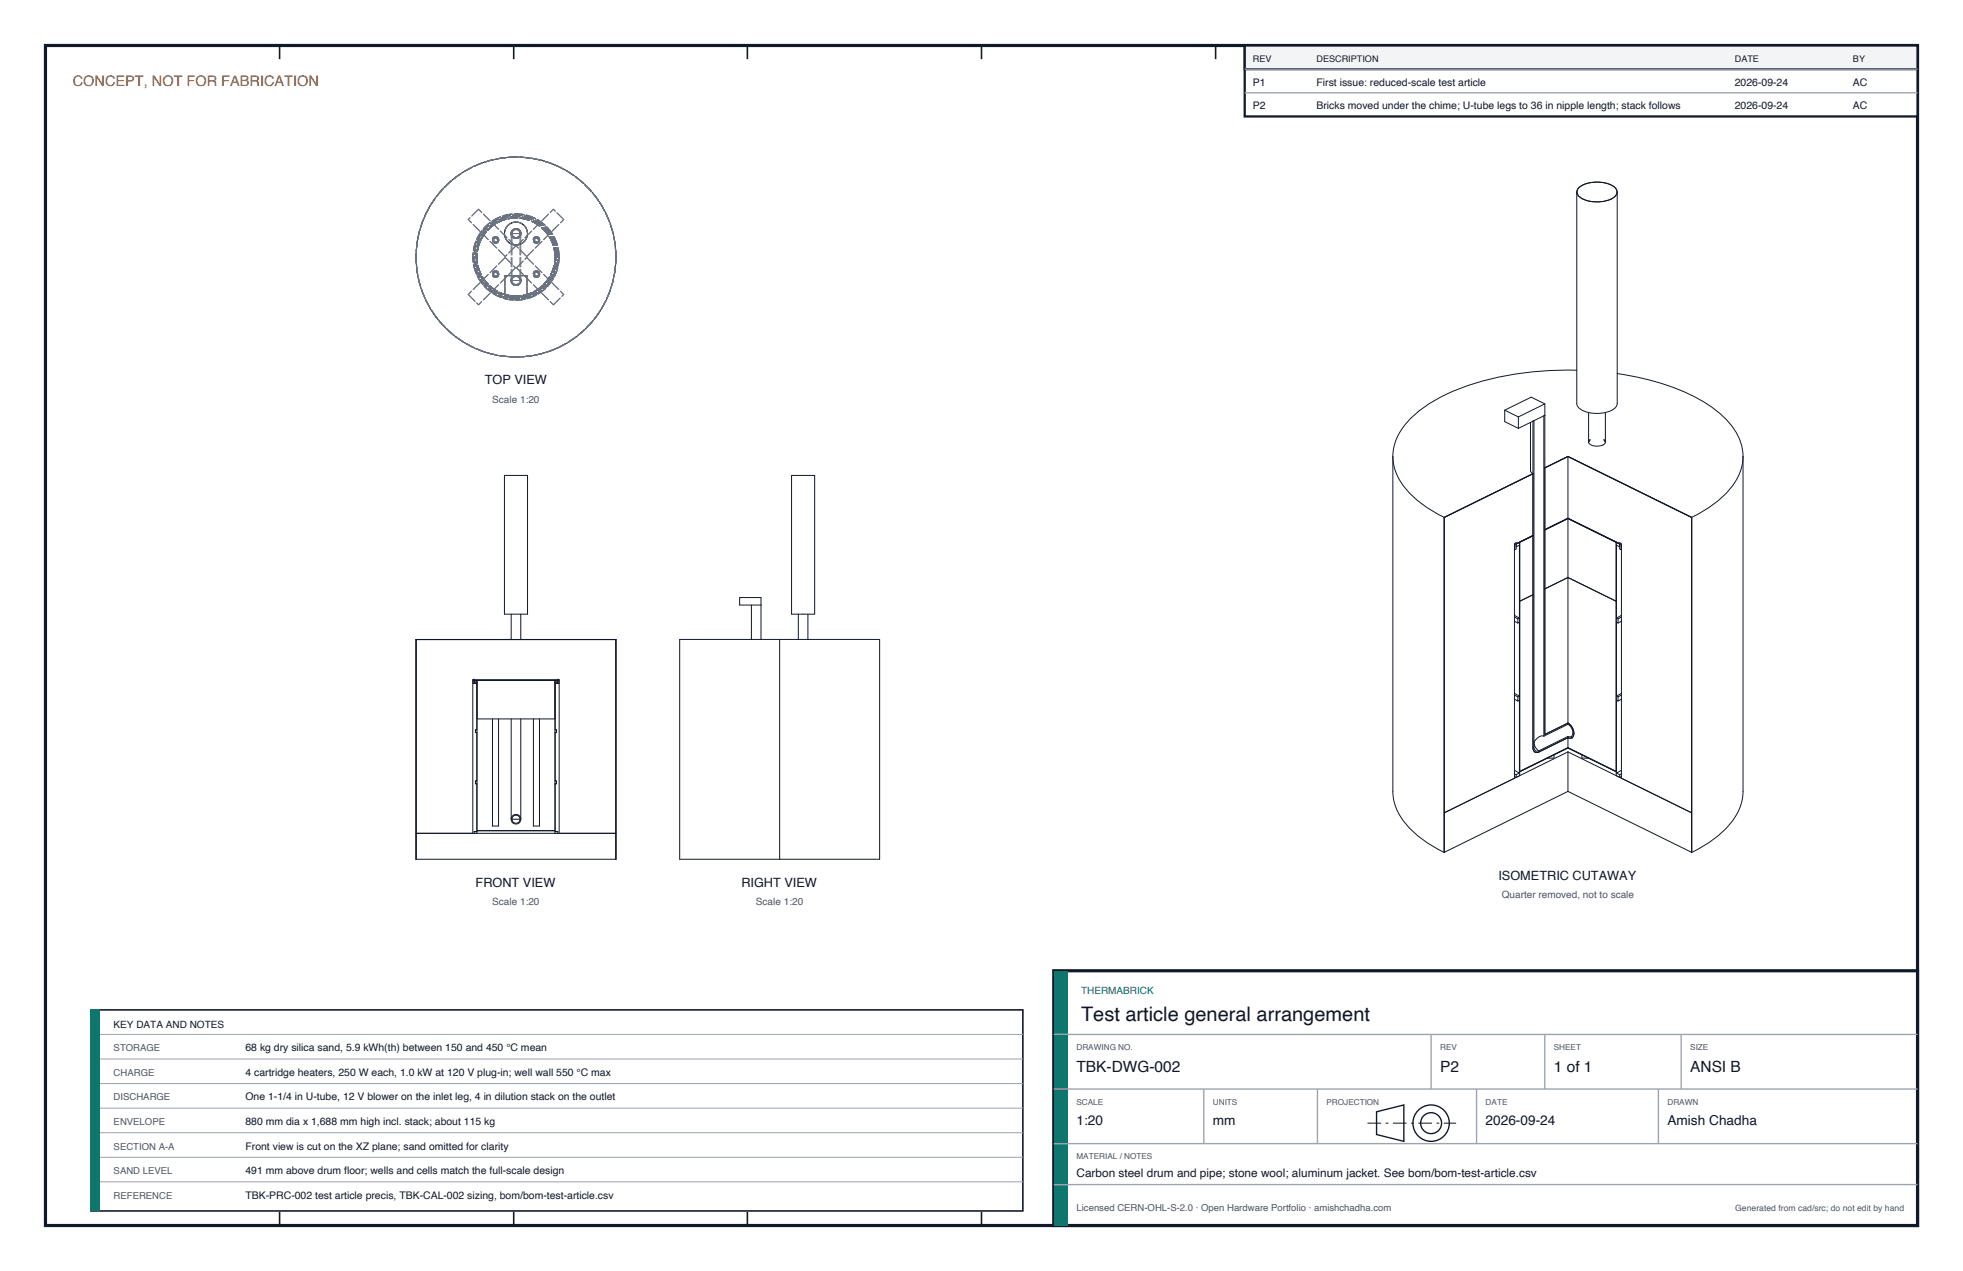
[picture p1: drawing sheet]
<svg xmlns="http://www.w3.org/2000/svg" width="432mm" height="279mm" viewBox="0 0 432 279" stroke-linecap="round" stroke-linejoin="round" font-family="sans-serif">
<path d="M10 10h411.8v259.4h-411.8z" fill="none" stroke="#111827" stroke-width=".7" stroke-linecap="butt"/>
<g fill="none" stroke="#111827" stroke-width=".35">
<path d="M61.5 10v3M113 10v3M164.4 10v3M215.9 10v3M267.4 10v3M318.9 10v3M370.3 10v3M61.5 266.4v3M113 266.4v3M164.4 266.4v3M215.9 266.4v3M267.4 266.4v3"/>
<path d="M318.9 266.4v3M370.3 266.4v3"/>
</g>
<g fill="none" stroke="#111727" stroke-width=".22">
<path d="M112.6 51.3h1.8M346.8 42.2a2.88 2.88 0 0 0 2.8 2 6.4 6.4 0 0 0 5.9-1.3l.2-.7M346.8 42.2a2.87 2.87 0 0 1 2.8-2 6.7 6.7 0 0 1 5.8 1.2l.3 .8M346.8 42.2v46.5a2.88 2.88 0 0 0 2.8 2 6.4 6.4 0 0 0 5.9-1.3l.2-.7v-46.5M347.2 41.4a6.9 6.9 0 0 1 8.1 0 1.48 1.48 0 0 1-.9 2.3 7.6 7.6 0 0 1-6.8-.3 1.33 1.33 0 0 1-.4-2zM111.1 60.6h4.8v4.7h-4.8zM331 90.2v2.5l3 1.5M331 90.2l3 1.5M334 94.2l5.8-2.9-.2 .1v70.4M334 91.7v2.5M336.7 92.9v10.6l.5 .6-19.5 9.6M337.2 92.6v72.1a.82 .82 0 0 0 1.3 .6l6.4-3.1h.8"/>
<path d="M337.4 92.5v71.7l.1 .6 .3 .3 .7-.1M339.8 88.8v72.7l5.1-2.5a2.39 2.39 0 0 1 1 3.1l-.2 .1M339.8 88.8l-3-1.5-5.8 2.9M339.8 88.8l-5.8 2.9M346.8 81.4a63.8 63.8 0 0 0-30 6 21 21 0 0 0-9.4 8.5 10 10 0 0 0-1 4.4M349.4 97.2a1.96 1.96 0 0 0 2.5 .8h.3a1.04 1.04 0 0 0 .9-.8M349.4 90.7v6.5M349.8 96.7l-.4 .5M352.8 96.7l.3 .5M353.1 90.7v6.5M355.7 82.1a48.7 48.7 0 0 1 21.2 7.7 14.3 14.3 0 0 1 6.5 9.5v1M111 104.5h5v30.5h-5z"/>
<path d="M174.1 104.5h5.1v30.5h-5.1zM306.4 100.3a13.2 13.2 0 0 0 5.9 10.1l2.5 1.7 2.9 1.6M306.4 100.3v73.7a13.2 13.2 0 0 0 5.9 10l2.5 1.8 2.9 1.6M317.7 113.7v73.7M333.5 119.5v-.2l-.3 .2v1.3M334.3 119.2v50.4l10.6-5.2 10.6 5.2v-50.4l.8 .4M337.1 117.8l-3.6 1.8v1.1l-.3 .1M337.2 117.7l-4.1 2v51.4M337.2 104.1l-19.5 9.7M339.8 116.5l5.1-2.5 11.4 5.6M339.9 116.4l5-2.5 11.8 5.8v51.4M344.9 100.3l-5.1 2.6 5.1-2.5 27.2 13.4v73.6"/>
<path d="M344.9 100.3v58.9M344.9 100.3l27.2 13.4M356.3 119.5v-.2l.3 .2v1.3M356.3 119.6v1.1l.3 .1M372.1 113.7v73.7M383.4 100.3a13.2 13.2 0 0 1-5.9 10.1l-2.5 1.7-2.9 1.6M383.4 100.3v73.7a13.2 13.2 0 0 1-5.9 10l-2.5 1.8-2.9 1.6M112.4 135v5.6M114.6 135v5.6M165.3 133v7.6M167.4 133h-4.7v-1.6h4.7v9.2M175.6 135v5.6"/>
<path d="M177.7 135v5.6M333.1 136.6l.8 .3M333.1 135.6l.8 .4M333.1 135.3l1.1 .6M333.1 120.8h.1M333.5 120.2l.7-.3v16M333.9 136.9l.3-.1v16.2M333.9 136v.9M334.2 135.9l-.3 .1M337.2 130.7l-2.9 1.5M339.8 129.5l5.1-2.6 10.6 5.3M355.6 135.9l.3 .1"/>
<path d="M355.9 136.9l-.3-.1v16.2M355.9 136v.9M356.3 120.2l-.7-.3v16M356.7 136.6l-.8 .3M356.7 135.6l-.8 .4M356.7 135.3l-1.1 .6M356.7 120.8h-.1M91.5 140.6h44v48.3h-44zM91.5 140.6h44v48.3M104.3 149.9h.6v10.5h-.3v.6h.3v10.7h-.3v.6h.3v10.5h-.6v.4M104.3 149.5h18.4M104.3 150.2v-.9h-.2v.9h.8"/>
<path d="M104.9 149.5v33.7M104.9 158h17.2M108.3 158v23.6h1.4v-23.6M112.4 158v22.1M114.6 158v22.1M117.3 158v23.6h1.4v-23.6M122.1 149.5v33.7M122.1 150.2h.9v-.9h-.3v.9M122.7 149.9h-.6v10.5h.3v.6h-.3v10.7h.3v.6h-.3v10.5h.6v.4M149.5 140.6h44v48.3h-44zM171.5 140.6v48.3M333.1 153.7l.8 .4"/>
<path d="M333.1 152.8l.8 .4M333.1 152.4l1.1 .6M333.9 154.1l.3-.2v16M333.9 153.2v.9M334.2 153l-.3 .2M344.9 159.2a1.8 1.8 0 0 1 .7 2.7h-.7M344.9 159.2l-5.3 2.6M355.6 153l.3 .2M355.9 154.1l-.3-.2v16M355.9 153.2v.9M356.7 153.7l-.8 .4M356.7 152.8l-.8 .4"/>
<path d="M356.7 152.4l-1.1 .6M333.1 169.3l1.1 .6M333.1 170.1l.4 .2M333.5 170.3v.6l-.4-.2M334.2 169.9l-.7 .4M339.6 161.8h-.6l-.6 .3a1.62 1.62 0 0 0-.9 1.5 1.62 1.62 0 0 0 1 1.4M341.8 165.9v.8h-1.4M344.9 165.3l27.2 13.4M344.9 165.3l-27.2 13.4M344.9 161.9v2.5M344.9 165.3v8.7M344.9 174l-27.2 13.4"/>
<path d="M344.9 174l27.2 13.4M344.9 164.4l10.6 5.3v.8l.8 .4M344.9 164.4l-10.6 5.3v.8M344.9 161.9l-6.4 3.1M345.7 162.2h.1M348 165.9v.8h1.4M355.6 169.9l.7 .4M356.3 170.3v.6M356.7 169.3l-1.1 .6M356.7 170.1l-.4 .2M356.7 170.7l-.4 .2M91.5 183.2h44"/>
<path d="M104 183.2v-33.7h19v33.7M104.9 182.6h17.2M112.6 180.1h1.8M317.7 187.4h.1M372.1 187.4h.1"/>
<circle cx="113.5" cy="51.3" r="1.06"/>
<circle cx="113.5" cy="51.3" r=".88"/>
<circle cx="113.5" cy="56.5" r="22"/>
<circle cx="113.5" cy="51.3" r="2.51"/>
<circle cx="113.5" cy="51.3" r="2.54"/>
<circle cx="113.5" cy="180.1" r="1.06"/>
<circle cx="113.5" cy="180.1" r=".88"/>
</g>
<g fill="none" stroke="#6a7180" stroke-width=".22" stroke-dasharray="2.1 .5">
<path d="M105.3 46l-2.3 2.3M111.1 56.4l-8.1-8.1M111.1 56.6l2.3 2.3M111.1 56.6l-8.1 8.1M112.4 51.3h1.1M112.4 51.3l.4 .8 .7 .3M112.4 51.3v10.4M112.6 51.3l.3 .7 .6 .2M112.6 51.3v10.4M113.4 54.1l-2.3 2.3M113.4 54.1l-8.1-8.1M113.4 58.9l-8.1 8.1"/>
<path d="M113.5 51.3h1.1M113.5 52.4l.7-.3 .4-.8M113.5 52.2l.6-.2 .3-.7M113.6 54.1l8.1-8.1M113.6 58.9l2.3-2.3M113.6 58.9l8.1 8.1M114.4 51.3v10.4M114.4 51.3a.88 .88 0 0 0-.9-.8 .88 .88 0 0 0-.9 .8M114.6 51.3v10.4M114.6 51.3a1.05 1.05 0 0 0-1.1-1 1.05 1.05 0 0 0-1.1 1M115.9 56.4l-2.3-2.3M115.9 56.4l8.1-8.1"/>
<path d="M115.9 56.6l8.1 8.1M124 48.3l-2.3-2.3M103 64.7l2.3 2.3M111.1 65.3v-4.7M111.1 65.3h4.8M111.1 60.6h4.8M112.4 61.7a1.05 1.05 0 0 0 1.1 1 1.05 1.05 0 0 0 1.1-1M112.4 61.7h1.1M112.6 61.7a.88 .88 0 0 0 .9 .8 .88 .88 0 0 0 .9-.8M112.6 61.7h.9M113.5 60.6l-.7 .3-.4 .8M113.5 61.7h1.1"/>
<path d="M113.5 60.8l-.6 .2-.3 .7M113.5 61.7h.9M114.4 61.7l-.3-.7-.6-.2M114.6 61.7l-.4-.8-.7-.3M115.9 65.3v-4.7M121.7 67l2.3-2.3"/>
<circle cx="109" cy="52.8" r=".72"/>
<circle cx="109" cy="52.8" r=".67"/>
<circle cx="109" cy="52.8" r=".53"/>
<circle cx="109" cy="52.8" r=".4"/>
<circle cx="113.5" cy="51.3" r="1.06"/>
<circle cx="113.5" cy="51.3" r="1.11"/>
<circle cx="113.5" cy="56.5" r="22"/>
<circle cx="113.5" cy="56.5" r="8.6"/>
<circle cx="113.5" cy="56.5" r="9.5"/>
<circle cx="113.5" cy="56.5" r="9.2"/>
<circle cx="113.5" cy="56.5" r="8.9"/>
<circle cx="113.5" cy="51.3" r="2.51"/>
<circle cx="113.5" cy="51.3" r="2.54"/>
<circle cx="118" cy="52.8" r=".72"/>
<circle cx="118" cy="52.8" r=".67"/>
<circle cx="118" cy="52.8" r=".53"/>
<circle cx="118" cy="52.8" r=".4"/>
<circle cx="109" cy="60.3" r=".72"/>
<circle cx="109" cy="60.3" r=".67"/>
<circle cx="109" cy="60.3" r=".53"/>
<circle cx="109" cy="60.3" r=".4"/>
<circle cx="113.5" cy="61.7" r="1.06"/>
<circle cx="113.5" cy="61.7" r="1.11"/>
<circle cx="113.5" cy="61.7" r=".88"/>
<circle cx="118" cy="60.3" r=".67"/>
<circle cx="118" cy="60.3" r=".72"/>
<circle cx="118" cy="60.3" r=".53"/>
<circle cx="118" cy="60.3" r=".4"/>
</g>
<path d="M20 222h205v44.2h-205z" fill="#fff" stroke="#111827" stroke-width=".35"/>
<path d="M20 222h2v44.2h-2z" fill="#0f766e"/>
<path d="M22 227.4h203M22 232.8h203M22 238.2h203M22 243.6h203M22 249h203M22 254.4h203M22 259.8h203" fill="none" stroke="#9ca3af" stroke-width=".22"/>
<path d="M273.8 10h148v15.6h-148z" fill="#fff" stroke="#111827" stroke-width=".5"/>
<path d="M273.8 10h148v5.2h-148z" fill="#f3f4f6" stroke="#111827" stroke-width=".5"/>
<path d="M273.8 15.2h148M273.8 20.4h148" fill="none" stroke="#9ca3af" stroke-width=".3"/>
<path d="M231.8 213.4h190v56h-190z" fill="#fff" stroke="#111827" stroke-width=".7" stroke-linecap="butt"/>
<path d="M231.8 213.4h3v56h-3z" fill="#0f766e"/>
<path d="M231.8 227.4h190M231.8 239.4h190M264.8 239.4v12M289.8 239.4v12M314.8 227.4v12M324.8 239.4v12M339.8 227.4v12M364.8 239.4v12M369.8 227.4v12M231.8 251.4h190M231.8 260.4h190" fill="none" stroke="#9ca3af" stroke-width=".3"/>
<g fill="none" stroke="#111827" stroke-width=".3">
<path d="M302.8 244.4l6-1.5v8l-6-1.5z"/>
<circle cx="314.8" cy="246.9" r="4"/>
<circle cx="314.8" cy="246.9" r="2.3"/>
</g>
<path d="M300.8 246.9h19.5" fill="none" stroke="#111827" stroke-width=".22" stroke-dasharray="3 1 .6 1" stroke-linecap="butt"/>
<text font-size="4.4" fill="#111827" x="237.8" y="224.4">Test article general arrangement</text>
<g font-size="3.4" fill="#111827">
<text x="236.8" y="235.6">TBK-DWG-002</text>
<text x="316.8" y="235.6">P2</text>
<text x="341.8" y="235.6">1 of 1</text>
<text x="371.8" y="235.6">ANSI B</text>
</g>
<text font-size="3.2" fill="#b45309" x="16" y="19">CONCEPT, NOT FOR FABRICATION</text>
<g font-size="3" fill="#111827">
<text x="236.8" y="247.2">1:20</text>
<text x="266.8" y="247.2">mm</text>
<text x="326.8" y="247.2">2026-09-24</text>
<text x="366.8" y="247.2">Amish Chadha</text>
</g>
<g font-size="2.8" fill="#111827">
<text x="106.7" y="84.5">TOP VIEW</text>
<text x="104.6" y="194.9">FRONT VIEW</text>
<text x="163.1" y="194.9">RIGHT VIEW</text>
<text x="329.6" y="193.4">ISOMETRIC CUTAWAY</text>
</g>
<text font-size="2.6" fill="#111827" x="236.8" y="258.8">Carbon steel drum and pipe; stone wool; aluminum jacket. See bom/bom-test-article.csv</text>
<g font-size="2.3" fill="#111827">
<text x="275.6" y="18.8">P1</text>
<text x="275.6" y="24">P2</text>
<text x="289.6" y="18.8">First issue: reduced-scale test article</text>
<text x="289.6" y="24">Bricks moved under the chime; U-tube legs to 36 in nipple length; stack follows</text>
<text x="381.6" y="18.8">2026-09-24</text>
<text x="381.6" y="24">2026-09-24</text>
<text x="407.6" y="18.8">AC</text>
<text x="407.6" y="24">AC</text>
<text x="54" y="231.1">68 kg dry silica sand, 5.9 kWh(th) between 150 and 450 °C mean</text>
<text x="54" y="236.5">4 cartridge heaters, 250 W each, 1.0 kW at 120 V plug-in; well wall 550 °C max</text>
<text x="54" y="241.9">One 1-1/4 in U-tube, 12 V blower on the inlet leg, 4 in dilution stack on the outlet</text>
<text x="54" y="247.3">880 mm dia x 1,688 mm high incl. stack; about 115 kg</text>
<text x="54" y="252.7">Front view is cut on the XZ plane; sand omitted for clarity</text>
<text x="54" y="258.1">491 mm above drum floor; wells and cells match the full-scale design</text>
<text x="54" y="263.5">TBK-PRC-002 test article precis, TBK-CAL-002 sizing, bom/bom-test-article.csv</text>
</g>
<g font-size="2.2" fill="#4b5563">
<text x="108.3" y="88.5">Scale 1:20</text>
<text x="330.4" y="197.4">Quarter removed, not to scale</text>
<text x="108.3" y="198.9">Scale 1:20</text>
<text x="166.3" y="198.9">Scale 1:20</text>
</g>
<text font-size="2.2" fill="#0f766e" x="237.8" y="218.4">THERMABRICK</text>
<text font-size="2.2" fill="#111827" x="25" y="226">KEY DATA AND NOTES</text>
<g font-size="2.1" fill="#4b5563">
<text x="25" y="231.1">STORAGE</text>
<text x="25" y="236.5">CHARGE</text>
<text x="25" y="241.9">DISCHARGE</text>
<text x="25" y="247.3">ENVELOPE</text>
<text x="25" y="252.7">SECTION A-A</text>
<text x="25" y="258.1">SAND LEVEL</text>
<text x="25" y="263.5">REFERENCE</text>
<text x="236.8" y="266.2">Licensed CERN-OHL-S-2.0 · Open Hardware Portfolio · amishchadha.com</text>
</g>
<g font-size="2" fill="#111827">
<text x="275.6" y="13.6">REV</text>
<text x="289.6" y="13.6">DESCRIPTION</text>
<text x="381.6" y="13.6">DATE</text>
<text x="407.6" y="13.6">BY</text>
</g>
<text font-size="1.9" fill="#4b5563" x="381.7" y="266.2">Generated from cad/src; do not edit by hand</text>
<g font-size="1.8" fill="#4b5563">
<text x="236.8" y="230.8">DRAWING NO.</text>
<text x="316.8" y="230.8">REV</text>
<text x="341.8" y="230.8">SHEET</text>
<text x="371.8" y="230.8">SIZE</text>
<text x="236.8" y="242.8">SCALE</text>
<text x="266.8" y="242.8">UNITS</text>
<text x="291.8" y="242.8">PROJECTION</text>
<text x="326.8" y="242.8">DATE</text>
<text x="366.8" y="242.8">DRAWN</text>
<text x="236.8" y="254.8">MATERIAL / NOTES</text>
</g>
</svg>
